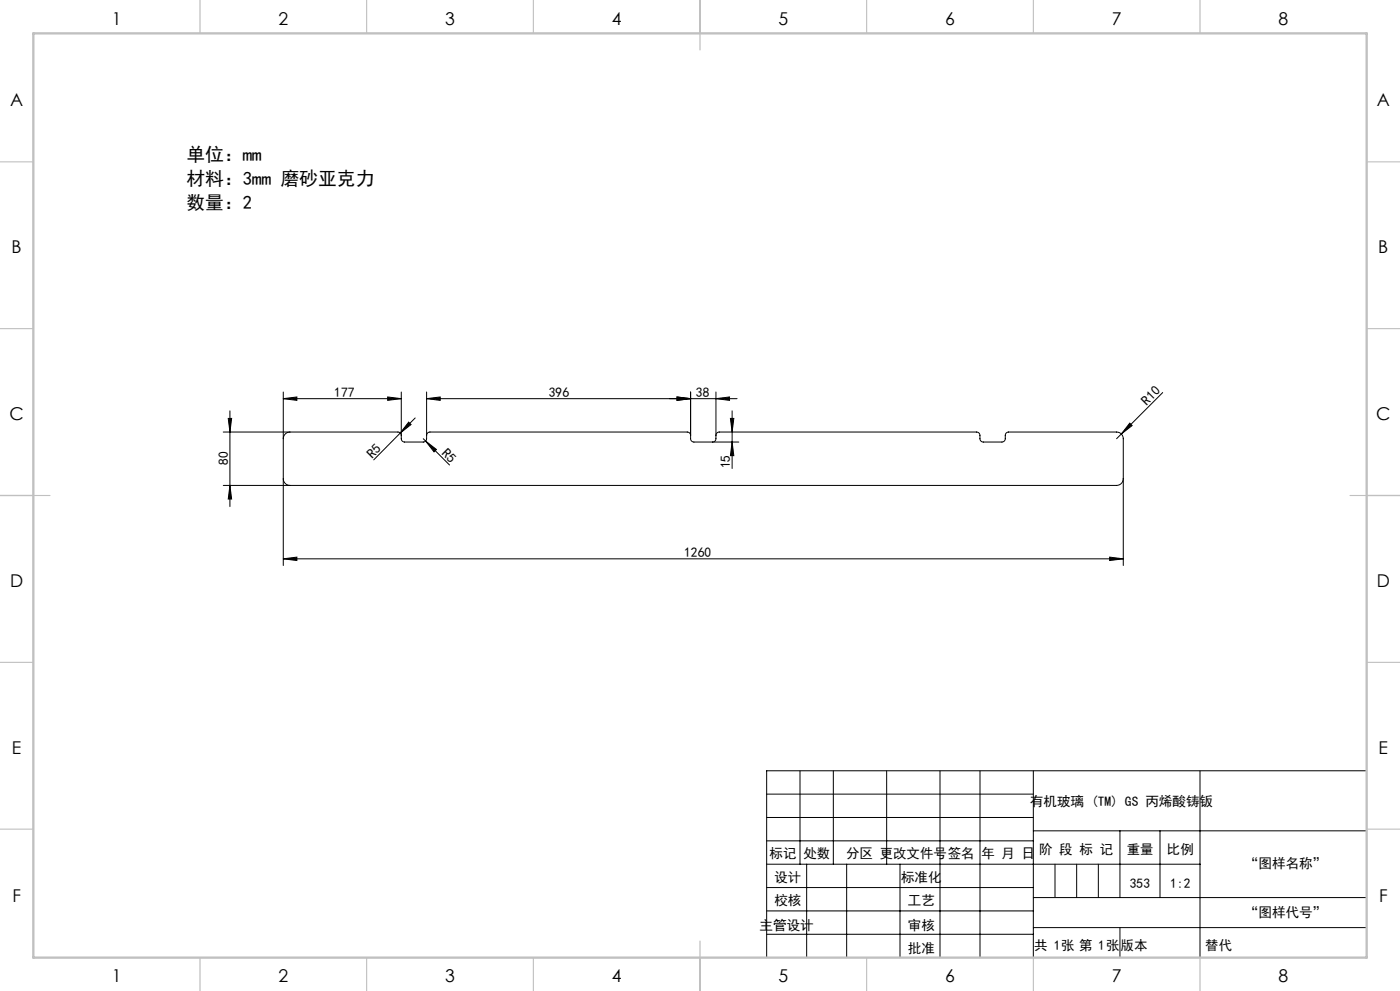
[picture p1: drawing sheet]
<svg xmlns="http://www.w3.org/2000/svg" width="420mm" height="297mm" viewBox="0 0 420 297" stroke-linecap="round" stroke-linejoin="round" font-family="sans-serif">
<g fill="none" stroke="#000" stroke-width=".3">
<path d="M85 119.5l4.1-.5v1zM85 119.5h35.4M85 117.5v52M116.3 119l4.1 .5-4.1 .5zM120.4 117.5v14a1 1 0 0 0 1 1h5.6a1 1 0 0 0 1-1v-14M128 119.5l4.1-.5v1zM128 119.5h93.1M203.1 119l4.1 .5-4.1 .5zM207.2 117.5v14a1 1 0 0 0 1 1h13.4M214.8 119.5l4.1-.5v1zM214.8 117.5v14a1 1 0 0 1-1 1M348.8 117.7l-13.8 13.8"/>
<path d="M67 129.5h52.4a1 1 0 0 1 1 1M68.5 125.4h1l-.5 4.1zM69 123.1v28.7M87 129.5a2 2 0 0 0-2 2M122.6 126.5l.7 .7-3.2 2.6zM124.6 125.3l-12.5 12.5M127 131.5l7.9 7.9M127.7 132.2l3.2 2.5-.7 .7zM128 130.5a1 1 0 0 1 1-1h77.2a1 1 0 0 1 1 1M214.8 130.5a1 1 0 0 1 1-1h77.2a1 1 0 0 1 1 1v1a1 1 0 0 0 1 1h5.6a1 1 0 0 0 1-1v-1a1 1 0 0 1 1-1h32.4a2 2 0 0 1 2 2v38M219.1 125.4h1l-.5 4.1zM219.6 132.5l.5 4.1h-1z"/>
<path d="M219.6 123.1v17.3M338.9 126.8l.7 .7-3.2 2.6zM69 145.5l.5 4.1h-1zM85 143.5a2 2 0 0 0 2 2M337 143.5a2 2 0 0 1-2 2h-268M85 167.5l4.1-.5v1zM85 167.5h252M332.9 167l4.1 .5-4.1 .5zM230 238h80M240 231v28M250 231v28M266 231v28"/>
<path d="M282 231v56M294 231v56M310 231v56M360 231v56M410 231h-180v56M230 252h80M230 259h130M230 245h80M242 259v28M254 259v28M270 259v28M310 249h100"/>
<path d="M336 249v20M348 249v20M230 266h80M230 273h80M310 269h100M310 278h100M230 280h80"/>
</g>
<path d="M316.5 259v10M323 259v10M329.5 259v10M336 278v9" fill="none" stroke="#0a0605" stroke-width=".3"/>
<g fill="none" stroke="#c0c0c0" stroke-width=".35">
<path d="M60 0v10M110 0v10M160 0v10M210 0v15M260 0v10M310 0v10M360 0v10M0 48.5h10M410 48.5h10M0 98.5h10M410 98.5h10M0 148.5h15"/>
<path d="M405 148.5h15M0 198.5h10M410 198.5h10M0 248.5h10M410 248.5h10M60 287v10M110 287v10M160 287v10M210 282v15M260 287v10M310 287v10M360 287v10"/>
</g>
<path d="M10 10h400v277h-400z" fill="none" stroke="#c0c0c0" stroke-width=".7"/>
<g fill="#000">
<path d="M122.6 126.5l.7 .7-3.2 2.6zM127.7 132.2l3.2 2.5-.7 .7zM338.9 126.8l.7 .7-3.2 2.6z"/>
<path d="M116.3 119l4.1 .5-4.1 .5zM85 119.5l4.1-.5v1z"/>
<path d="M128 119.5l4.1-.5v1zM203.1 119l4.1 .5-4.1 .5z"/>
<path d="M203.1 119l4.1 .5-4.1 .5zM214.8 119.5l4.1-.5v1z"/>
<path d="M68.5 125.4h1l-.5 4.1zM69 145.5l.5 4.1h-1z"/>
<path d="M219.1 125.4h1l-.5 4.1zM219.6 132.5l.5 4.1h-1z"/>
<path d="M85 167.5l4.1-.5v1zM332.9 167l4.1 .5-4.1 .5z"/>
</g>
<g font-size="5.6">
<text x="55.9" y="48.2">单位：mm</text>
<text x="55.9" y="55.4">材料：3mm 磨砂亚克力</text>
<text x="55.9" y="62.5">数量：2</text>
</g>
<g font-size="5.3">
<text x="33.5" y="7.4">1</text>
<text x="83.5" y="7.4">2</text>
<text x="133.5" y="7.4">3</text>
<text x="183.5" y="7.4">4</text>
<text x="233.5" y="7.4">5</text>
<text x="283.5" y="7.4">6</text>
<text x="333.5" y="7.4">7</text>
<text x="383.5" y="7.4">8</text>
<text x="3" y="31.7">A</text>
<text x="413" y="31.7">A</text>
<text x="3.5" y="75.9">B</text>
<text x="413.5" y="75.9">B</text>
<text x="2.8" y="125.9">C</text>
<text x="412.8" y="125.9">C</text>
<text x="3" y="175.9">D</text>
<text x="413" y="175.9">D</text>
<text x="3.6" y="225.9">E</text>
<text x="413.6" y="225.9">E</text>
<text x="3.7" y="270.2">F</text>
<text x="413.7" y="270.2">F</text>
<text x="33.5" y="294.4">1</text>
<text x="83.5" y="294.4">2</text>
<text x="133.5" y="294.4">3</text>
<text x="183.5" y="294.4">4</text>
<text x="233.5" y="294.4">5</text>
<text x="283.5" y="294.4">6</text>
<text x="333.5" y="294.4">7</text>
<text x="383.5" y="294.4">8</text>
</g>
<g font-size="4.1">
<text x="100.3" y="118.9">177</text>
<text x="164.6" y="118.9">396</text>
<text x="208.8" y="118.9">38</text>
<text x="344.1" y="121.6" transform="rotate(-45 344.1 121.6)">R10</text>
<text x="111.7" y="137.4" transform="rotate(-45 111.7 137.4)">R5</text>
<text x="132.3" y="136.1" transform="rotate(45 132.3 136.1)">R5</text>
<text x="68.4" y="139.3" transform="rotate(-90 68.4 139.3)">80</text>
<text x="219.1" y="140.4" transform="rotate(-90 219.1 140.4)">15</text>
<text x="205.2" y="166.9">1260</text>
<text x="309" y="241.5">有机玻璃 (TM) GS 丙烯酸铸钣</text>
<text x="230.9" y="257.2">标记</text>
<text x="241" y="257.2">处数</text>
<text x="253.8" y="257.2">分区 更改文件号签名</text>
<text x="294.5" y="257.2">年 月 日</text>
<text x="311.7" y="255.9">阶 段 标 记</text>
<text x="338" y="255.9">重量</text>
<text x="350.1" y="255.9">比例</text>
<text x="373.5" y="260.1">“图样名称”</text>
<text x="232.3" y="264.2">设计</text>
<text x="270.4" y="264.2">标准化</text>
<text x="339" y="266">353</text>
<text x="351" y="266">1:2</text>
<text x="232.3" y="271.4">校核</text>
<text x="272.4" y="271.3">工艺</text>
<text x="373.5" y="274.9">“图样代号”</text>
<text x="227.9" y="278.6">主管设计</text>
<text x="272.4" y="278.6">审核</text>
<text x="272.4" y="285.5">批准</text>
<text x="310.3" y="284.7">共 1张 第 1张</text>
<text x="336.1" y="284.7">版本</text>
</g>
<text font-size="4.1" fill="#0a0605" x="361.6" y="284.7">替代</text>
</svg>
